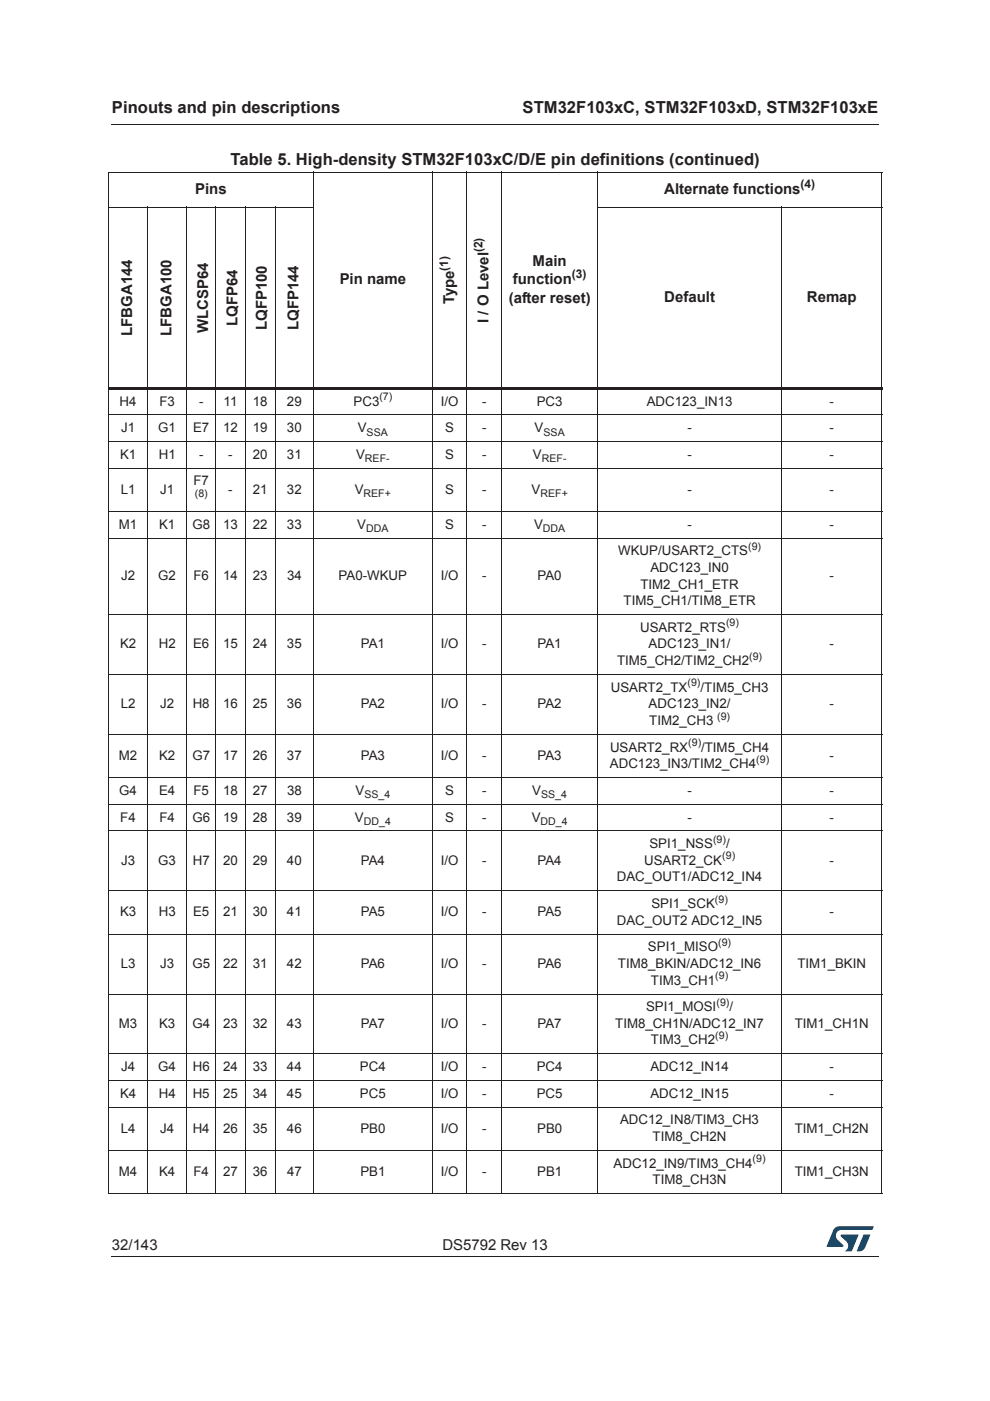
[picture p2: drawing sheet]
<svg xmlns="http://www.w3.org/2000/svg" width="210mm" height="297mm" viewBox="0 0 210 297" stroke-linecap="round" stroke-linejoin="round" font-family="sans-serif">
<path d="M23.6 26.2l.1 .2z" fill="#231f20"/>
<path d="M23.7 26.3h162.6" fill="none" stroke="#231f20" stroke-width=".21"/>
<path d="M23.6 266.2l.1 .2z" fill="#231f20"/>
<path d="M23.7 266.3h162.6" fill="none" stroke="#231f20" stroke-width=".21"/>
<path d="M175.2 260h10.1v5.3h-10.1z" fill="#fff"/>
<g fill="#015187">
<path d="M176.9 260.5l1-.5 7.4 .1-.4 .7h-6.4a1.31 1.31 0 0 0-1.3 1 1.31 1.31 0 0 0 .9 1.5l.7 .6v.4h-3.5z"/>
<path d="M183.1 261.8h1.4l-.6 1.6a2.16 2.16 0 0 1-1.3 1.9l-.9-.1z"/>
<path d="M178.3 261.8h3.7l-1.4 3.4-1.5 .1a1.43 1.43 0 0 0 .6-1.8l-1.4-1.3z"/>
</g>
<g fill="none" stroke="#231f20" stroke-width=".21">
<path d="M22.9 36.5h164.2M23 36.6v216.4M66.5 36.4v216.8M91.7 36.4v216.8M98.9 36.4v216.8M106.4 36.4v216.8M126.7 36.4v216.8M187 36.6v216.4M22.9 43.9h43.6M31.3 43.8v209.4M39.6 43.8v209.4M45.8 43.8v209.4"/>
<path d="M52 43.8v209.4M58.4 43.8v209.4M126.6 43.9h60.5M165.7 43.8v209.4"/>
</g>
<path d="M22.9 82.1h164.2v.5h-164.2z" fill="#231f20"/>
<g fill="none" stroke="#231f20" stroke-width=".21">
<path d="M22.9 88h164.2M22.9 93.6h164.2M22.9 99.3h164.2M22.9 108.4h164.2M22.9 114.1h164.2M22.9 130.3h164.2M22.9 143h164.2M22.9 155.7h164.2M22.9 164.9h164.2M22.9 170.5h164.2M22.9 176.2h164.2M22.9 188.9h164.2"/>
<path d="M22.9 198.1h164.2M22.9 210.8h164.2M22.9 223.5h164.2M22.9 229.1h164.2M22.9 234.7h164.2M22.9 243.9h164.2M22.9 253.1h164.2"/>
</g>
<g font-size="3.5" fill="#231f20">
<text x="23.7" y="23.9">Pinouts and pin descriptions</text>
<text x="110.8" y="23.9">STM32F103xC, STM32F103xD, STM32F103xE</text>
<text x="48.9" y="35">Table 5. High-density STM32F103xC/D/E pin definitions (continued)</text>
</g>
<g font-size="3.2" fill="#231f20">
<text x="41.4" y="41.1">Pins</text>
<text x="140.9" y="41.1">Alternate functions</text>
<text x="112.9" y="56.4">Main</text>
<text x="72" y="60.3">Pin name</text>
<text x="96.3" y="64.6" transform="rotate(-90 96.3 64.6)">Type</text>
<text x="107.9" y="64.2">(after reset)</text>
<text x="108.7" y="60.3">function</text>
<text x="140.9" y="64">Default</text>
<text x="171.1" y="64">Remap</text>
<text x="28" y="71.2" transform="rotate(-90 28 71.2)">LFBGA144</text>
<text x="36.3" y="71.2" transform="rotate(-90 36.3 71.2)">LFBGA100</text>
<text x="44.2" y="70.6" transform="rotate(-90 44.2 70.6)">WLCSP64</text>
<text x="50.4" y="69.1" transform="rotate(-90 50.4 69.1)">LQFP64</text>
<text x="56.6" y="70" transform="rotate(-90 56.6 70)">LQFP100</text>
<text x="63.3" y="70" transform="rotate(-90 63.3 70)">LQFP144</text>
<text x="103.6" y="68.4" transform="rotate(-90 103.6 68.4)">I / O Level</text>
<text x="23.7" y="265.1">32/143</text>
<text x="93.8" y="265.1">DS5792 Rev 13</text>
</g>
<g font-size="2.8" fill="#231f20">
<text x="25.4" y="86">H4</text>
<text x="33.8" y="86">F3</text>
<text x="42.2" y="86">-</text>
<text x="47.4" y="86">11</text>
<text x="53.6" y="86">18</text>
<text x="60.8" y="86">29</text>
<text x="74.9" y="86">PC3</text>
<text x="93.4" y="86">I/O</text>
<text x="102.2" y="86">-</text>
<text x="113.8" y="86">PC3</text>
<text x="137.1" y="86">ADC123_IN13</text>
<text x="175.9" y="86">-</text>
<text x="25.7" y="91.6">J1</text>
<text x="33.6" y="91.6">G1</text>
<text x="40.9" y="91.6">E7</text>
<text x="47.3" y="91.6">12</text>
<text x="53.6" y="91.6">19</text>
<text x="60.8" y="91.6">30</text>
<text x="75.9" y="91.6">V</text>
<text x="94.4" y="91.6">S</text>
<text x="102.2" y="91.6">-</text>
<text x="113.4" y="91.6">V</text>
<text x="145.7" y="91.6">-</text>
<text x="175.9" y="91.6">-</text>
<text x="25.4" y="97.3">K1</text>
<text x="33.7" y="97.3">H1</text>
<text x="42.2" y="97.3">-</text>
<text x="48.4" y="97.3">-</text>
<text x="53.6" y="97.3">20</text>
<text x="60.8" y="97.3">31</text>
<text x="75.5" y="97.3">V</text>
<text x="94.4" y="97.3">S</text>
<text x="102.2" y="97.3">-</text>
<text x="113" y="97.3">V</text>
<text x="145.7" y="97.3">-</text>
<text x="175.9" y="97.3">-</text>
<text x="25.6" y="104.7">L1</text>
<text x="34" y="104.7">J1</text>
<text x="41" y="102.9">F7</text>
<text x="48.4" y="104.7">-</text>
<text x="53.6" y="104.7">21</text>
<text x="60.9" y="104.7">32</text>
<text x="75.2" y="104.7">V</text>
<text x="94.4" y="104.7">S</text>
<text x="102.2" y="104.7">-</text>
<text x="112.7" y="104.7">V</text>
<text x="145.7" y="104.7">-</text>
<text x="175.9" y="104.7">-</text>
<text x="25.2" y="112.1">M1</text>
<text x="33.7" y="112.1">K1</text>
<text x="40.8" y="112.1">G8</text>
<text x="47.3" y="112.1">13</text>
<text x="53.6" y="112.1">22</text>
<text x="60.8" y="112.1">33</text>
<text x="75.7" y="112.1">V</text>
<text x="94.4" y="112.1">S</text>
<text x="102.2" y="112.1">-</text>
<text x="113.2" y="112.1">V</text>
<text x="145.7" y="112.1">-</text>
<text x="175.9" y="112.1">-</text>
<text x="131.1" y="117.7">WKUP/USART2_CTS</text>
<text x="25.7" y="123">J2</text>
<text x="33.6" y="123">G2</text>
<text x="41" y="123">F6</text>
<text x="47.3" y="123">14</text>
<text x="53.6" y="123">23</text>
<text x="60.9" y="123">34</text>
<text x="71.8" y="123">PA0-WKUP</text>
<text x="93.4" y="123">I/O</text>
<text x="102.2" y="123">-</text>
<text x="114" y="123">PA0</text>
<text x="135.8" y="124.8">TIM2_CH1_ETR</text>
<text x="137.9" y="121.3">ADC123_IN0</text>
<text x="175.9" y="123">-</text>
<text x="132.2" y="128.3">TIM5_CH1/TIM8_ETR</text>
<text x="25.4" y="137.5">K2</text>
<text x="33.7" y="137.5">H2</text>
<text x="40.9" y="137.5">E6</text>
<text x="47.3" y="137.5">15</text>
<text x="53.6" y="137.5">24</text>
<text x="60.8" y="137.5">35</text>
<text x="76.5" y="137.5">PA1</text>
<text x="93.4" y="137.5">I/O</text>
<text x="102.2" y="137.5">-</text>
<text x="114" y="137.5">PA1</text>
<text x="135.7" y="134">USART2_RTS</text>
<text x="137.5" y="137.5">ADC123_IN1/</text>
<text x="175.9" y="137.5">-</text>
<text x="130.8" y="141">TIM5_CH2/TIM2_CH2</text>
<text x="129.5" y="146.7">USART2_TX</text>
<text x="148.5" y="146.7">/TIM5_CH3</text>
<text x="25.6" y="150.2">L2</text>
<text x="34" y="150.2">J2</text>
<text x="40.9" y="150.2">H8</text>
<text x="47.3" y="150.2">16</text>
<text x="53.6" y="150.2">25</text>
<text x="60.8" y="150.2">36</text>
<text x="76.5" y="150.2">PA2</text>
<text x="93.4" y="150.2">I/O</text>
<text x="102.2" y="150.2">-</text>
<text x="114" y="150.2">PA2</text>
<text x="137.5" y="150.2">ADC123_IN2/</text>
<text x="137.6" y="153.7">TIM2_CH3</text>
<text x="175.9" y="150.2">-</text>
<text x="25.2" y="161.1">M2</text>
<text x="33.7" y="161.1">K2</text>
<text x="40.8" y="161.1">G7</text>
<text x="47.3" y="161.1">17</text>
<text x="53.6" y="161.1">26</text>
<text x="60.8" y="161.1">37</text>
<text x="76.5" y="161.1">PA3</text>
<text x="93.4" y="161.1">I/O</text>
<text x="102.2" y="161.1">-</text>
<text x="114" y="161.1">PA3</text>
<text x="129.3" y="159.4">USART2_RX</text>
<text x="148.7" y="159.4">/TIM5_CH4</text>
<text x="175.9" y="161.1">-</text>
<text x="129.3" y="162.9">ADC123_IN3/TIM2_CH4</text>
<text x="25.3" y="168.5">G4</text>
<text x="33.7" y="168.5">E4</text>
<text x="41" y="168.5">F5</text>
<text x="47.3" y="168.5">18</text>
<text x="53.6" y="168.5">27</text>
<text x="60.9" y="168.5">38</text>
<text x="75.4" y="168.5">V</text>
<text x="94.4" y="168.5">S</text>
<text x="102.2" y="168.5">-</text>
<text x="112.9" y="168.5">V</text>
<text x="145.7" y="168.5">-</text>
<text x="175.9" y="168.5">-</text>
<text x="25.5" y="174.2">F4</text>
<text x="33.8" y="174.2">F4</text>
<text x="40.8" y="174.2">G6</text>
<text x="47.3" y="174.2">19</text>
<text x="53.6" y="174.2">28</text>
<text x="60.9" y="174.2">39</text>
<text x="75.2" y="174.2">V</text>
<text x="94.4" y="174.2">S</text>
<text x="102.2" y="174.2">-</text>
<text x="112.7" y="174.2">V</text>
<text x="137.7" y="179.8">SPI1_NSS</text>
<text x="145.7" y="174.2">-</text>
<text x="153.9" y="179.8">/</text>
<text x="175.9" y="174.2">-</text>
<text x="25.7" y="183.3">J3</text>
<text x="33.6" y="183.3">G3</text>
<text x="40.9" y="183.3">H7</text>
<text x="47.3" y="183.3">20</text>
<text x="53.6" y="183.3">29</text>
<text x="60.9" y="183.3">40</text>
<text x="76.5" y="183.3">PA4</text>
<text x="93.4" y="183.3">I/O</text>
<text x="102.2" y="183.3">-</text>
<text x="114" y="183.3">PA4</text>
<text x="136.6" y="183.3">USART2_CK</text>
<text x="175.9" y="183.3">-</text>
<text x="130.8" y="186.9">DAC_OUT1/ADC12_IN4</text>
<text x="25.4" y="194.3">K3</text>
<text x="33.7" y="194.3">H3</text>
<text x="40.9" y="194.3">E5</text>
<text x="47.3" y="194.3">21</text>
<text x="53.6" y="194.3">30</text>
<text x="60.8" y="194.3">41</text>
<text x="76.5" y="194.3">PA5</text>
<text x="93.4" y="194.3">I/O</text>
<text x="102.2" y="194.3">-</text>
<text x="114" y="194.3">PA5</text>
<text x="130.8" y="196">DAC_OUT2 ADC12_IN5</text>
<text x="138.1" y="192.5">SPI1_SCK</text>
<text x="175.9" y="194.3">-</text>
<text x="137.4" y="201.7">SPI1_MISO</text>
<text x="25.6" y="205.2">L3</text>
<text x="34" y="205.2">J3</text>
<text x="40.8" y="205.2">G5</text>
<text x="47.3" y="205.2">22</text>
<text x="53.6" y="205.2">31</text>
<text x="60.8" y="205.2">42</text>
<text x="76.5" y="205.2">PA6</text>
<text x="93.4" y="205.2">I/O</text>
<text x="102.2" y="205.2">-</text>
<text x="114" y="205.2">PA6</text>
<text x="131" y="205.2">TIM8_BKIN/ADC12_IN6</text>
<text x="138" y="208.7">TIM3_CH1</text>
<text x="169.1" y="205.2">TIM1_BKIN</text>
<text x="137" y="214.4">SPI1_MOSI</text>
<text x="154.7" y="214.4">/</text>
<text x="25.2" y="217.9">M3</text>
<text x="33.7" y="217.9">K3</text>
<text x="40.8" y="217.9">G4</text>
<text x="47.3" y="217.9">23</text>
<text x="53.6" y="217.9">32</text>
<text x="60.8" y="217.9">43</text>
<text x="76.5" y="217.9">PA7</text>
<text x="93.4" y="217.9">I/O</text>
<text x="102.2" y="217.9">-</text>
<text x="114" y="217.9">PA7</text>
<text x="130.5" y="217.9">TIM8_CH1N/ADC12_IN7</text>
<text x="138" y="221.4">TIM3_CH2</text>
<text x="168.5" y="217.9">TIM1_CH1N</text>
<text x="25.7" y="227.1">J4</text>
<text x="33.6" y="227.1">G4</text>
<text x="40.9" y="227.1">H6</text>
<text x="47.3" y="227.1">24</text>
<text x="53.6" y="227.1">33</text>
<text x="60.9" y="227.1">44</text>
<text x="76.3" y="227.1">PC4</text>
<text x="93.4" y="227.1">I/O</text>
<text x="102.2" y="227.1">-</text>
<text x="113.8" y="227.1">PC4</text>
<text x="137.9" y="227.1">ADC12_IN14</text>
<text x="175.9" y="227.1">-</text>
<text x="25.4" y="232.7">K4</text>
<text x="33.6" y="232.7">H4</text>
<text x="40.9" y="232.7">H5</text>
<text x="47.3" y="232.7">25</text>
<text x="53.6" y="232.7">34</text>
<text x="60.8" y="232.7">45</text>
<text x="76.3" y="232.7">PC5</text>
<text x="93.4" y="232.7">I/O</text>
<text x="102.2" y="232.7">-</text>
<text x="113.8" y="232.7">PC5</text>
<text x="137.9" y="232.7">ADC12_IN15</text>
<text x="175.9" y="232.7">-</text>
<text x="131.5" y="238.4">ADC12_IN8/TIM3_CH3</text>
<text x="25.6" y="240.2">L4</text>
<text x="34" y="240.2">J4</text>
<text x="40.9" y="240.2">H4</text>
<text x="47.3" y="240.2">26</text>
<text x="53.6" y="240.2">35</text>
<text x="60.8" y="240.2">46</text>
<text x="76.4" y="240.2">PB0</text>
<text x="93.4" y="240.2">I/O</text>
<text x="102.2" y="240.2">-</text>
<text x="113.9" y="240.2">PB0</text>
<text x="138.4" y="241.9">TIM8_CH2N</text>
<text x="168.5" y="240.2">TIM1_CH2N</text>
<text x="25.2" y="249.3">M4</text>
<text x="33.7" y="249.3">K4</text>
<text x="41" y="249.3">F4</text>
<text x="47.3" y="249.3">27</text>
<text x="53.6" y="249.3">36</text>
<text x="60.9" y="249.3">47</text>
<text x="76.4" y="249.3">PB1</text>
<text x="93.4" y="249.3">I/O</text>
<text x="102.2" y="249.3">-</text>
<text x="113.9" y="249.3">PB1</text>
<text x="130.1" y="247.6">ADC12_IN9/TIM3_CH4</text>
<text x="138.4" y="251.1">TIM8_CH3N</text>
<text x="168.5" y="249.3">TIM1_CH3N</text>
</g>
<g font-size="2.5" fill="#231f20">
<text x="169.7" y="39.8">(4)</text>
<text x="102.3" y="53.5" transform="rotate(-90 102.3 53.5)">(2)</text>
<text x="95" y="57.4" transform="rotate(-90 95 57.4)">(1)</text>
<text x="121.3" y="59">(3)</text>
</g>
<g font-size="2.2" fill="#231f20">
<text x="80.4" y="84.9">(7)</text>
<text x="77.7" y="92.3">SSA</text>
<text x="115.2" y="92.3">SSA</text>
<text x="77.4" y="98">REF-</text>
<text x="114.9" y="98">REF-</text>
<text x="41.3" y="105.3">(8)</text>
<text x="77.1" y="105.4">REF+</text>
<text x="114.6" y="105.4">REF+</text>
<text x="77.6" y="112.8">DDA</text>
<text x="115.1" y="112.8">DDA</text>
<text x="158.6" y="116.6">(9)</text>
<text x="154" y="132.8">(9)</text>
<text x="158.9" y="139.9">(9)</text>
<text x="145.8" y="145.5">(9)</text>
<text x="152" y="152.6">(9)</text>
<text x="145.9" y="158.2">(9)</text>
<text x="160.3" y="161.8">(9)</text>
<text x="77.3" y="169.2">SS_4</text>
<text x="114.7" y="169.2">SS_4</text>
<text x="77.1" y="174.9">DD_4</text>
<text x="114.6" y="174.9">DD_4</text>
<text x="151.2" y="178.7">(9)</text>
<text x="153.1" y="182.2">(9)</text>
<text x="151.6" y="191.4">(9)</text>
<text x="152.3" y="200.6">(9)</text>
<text x="151.6" y="207.6">(9)</text>
<text x="151.9" y="213.3">(9)</text>
<text x="151.6" y="220.3">(9)</text>
<text x="159.6" y="246.4">(9)</text>
</g>
</svg>
